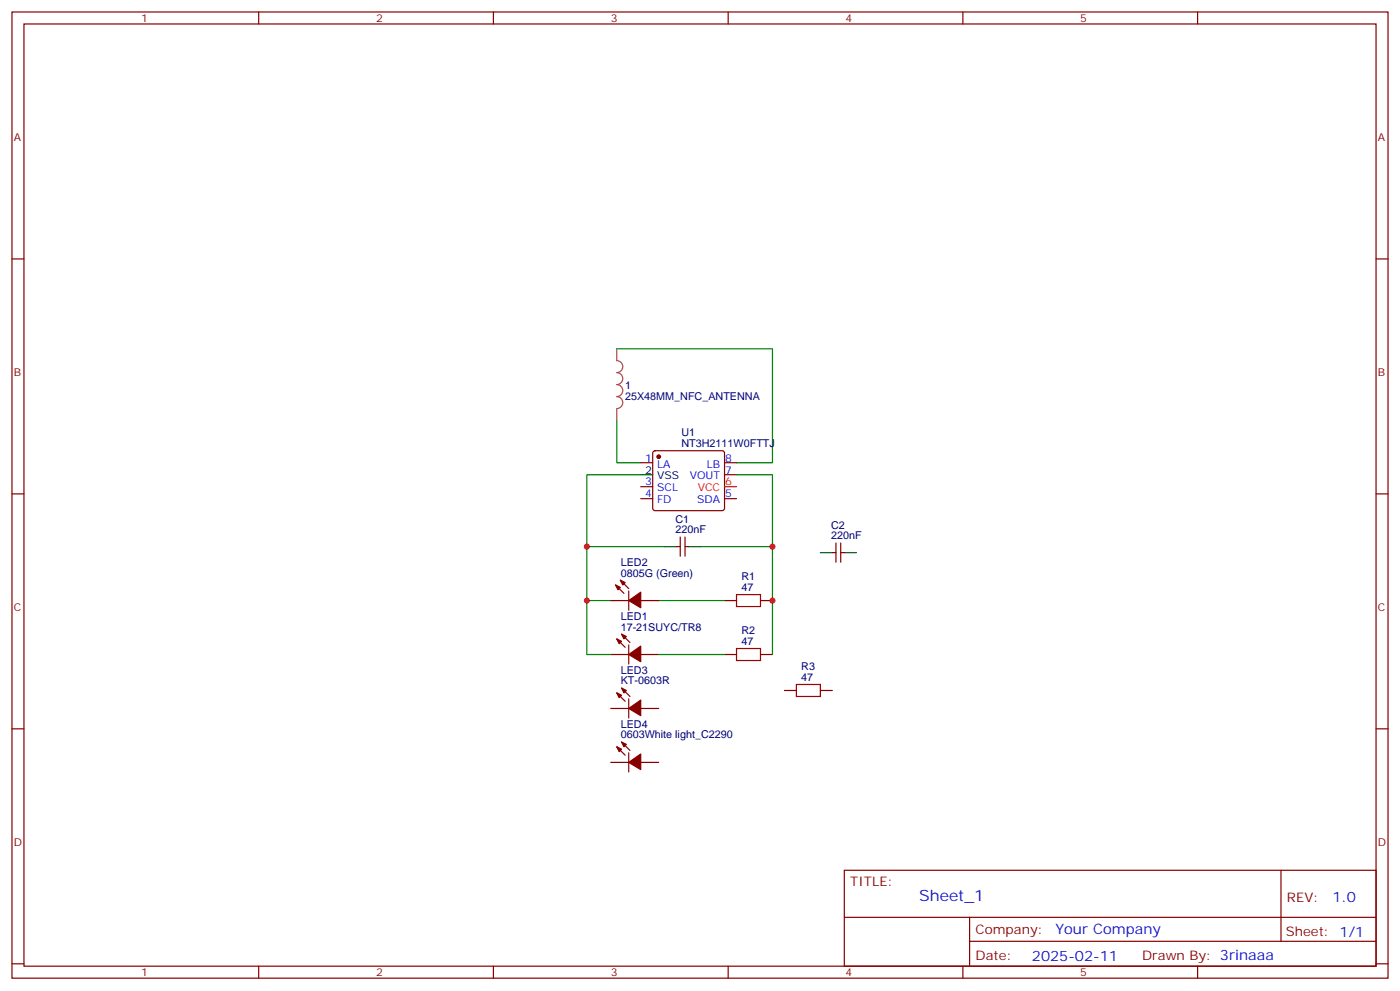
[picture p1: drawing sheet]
<svg xmlns="http://www.w3.org/2000/svg" width="412mm" height="292mm" viewBox="0 0 412 292" stroke-linecap="round" stroke-linejoin="round" font-family="sans-serif">
<g fill="none" stroke="#870000" stroke-width=".35">
<path d="M3.5 3.5h405.4v284.4h-405.4zM7.1 7.1h398.2v277.2h-398.2zM76.2 3.5v3.6M145.3 3.5v3.6M214.5 3.5v3.6M283.6 3.5v3.6M352.8 3.5v3.6M3.5 76.2h3.6M405.3 76.2h3.6M188.7 136.2h3.6M192.5 132.9l.5-.3h19.7l.5 .3 .2 .4v16.3l-.2 .5-.5 .2h-19.7l-.5-.3-.2-.4v-16.3zM213.4 136.2h3.6"/>
<path d="M213.4 139.7h3.6M3.5 145.3h3.6M188.7 143.2h3.6M188.7 146.8h3.6M200.4 158v5.7M201.8 158v5.7M213.4 146.8h3.6M246.2 159.8v5.7M247.6 159.8v5.7M405.3 145.3h3.6M179.9 176.7h5.3M181.3 172.2l2.5 2.4"/>
<path d="M182.7 170.7l2.5 2.5M185.2 173.9v5.7M188.7 176.7h5.3M199.3 160.9h1.1M201.8 160.9h1M213.4 176.7h3.6M224 176.7h3.5M245.2 162.6h1M247.6 162.6h1.1M179.9 192.6h5.3M181.7 188l2.4 2.5M183.1 186.6l2.5 2.5"/>
<path d="M185.2 189.8v5.6M188.7 192.6h5.3M213.4 192.6h3.6M224 192.6h3.5M3.5 214.5h3.6M179.9 208.5h5.3M181.7 219.8l2.4 2.5M181.7 203.9l2.4 2.5M183.1 218.4l2.5 2.4M183.1 202.5l2.5 2.5M185.2 205.7v5.6M188.7 208.5h5.3"/>
<path d="M231.1 203.2h3.5M241.7 203.2h3.5M405.3 214.5h3.6M179.9 224.4h5.3M185.2 221.5v5.7M188.7 224.4h5.3M248.7 256.1h156.6v28.2h-156.6zM377.3 256.1v20.9M248.7 270h156.5M285.6 277h119.6M285.6 270v14.1M3.5 283.6h3.6"/>
<path d="M76.2 284.3v3.6M145.3 284.3v3.6M214.5 284.3v3.6M283.6 284.3v3.6M352.8 284.3v3.6M405.3 283.6h3.6"/>
</g>
<path d="M217 175h7v3.5h-7zM217 190.9h7v3.5h-7zM234.6 201.4h7.1v3.6h-7.1z" fill="none" stroke="#a10000" stroke-width=".35"/>
<path d="M181.7 102.7v3.4a1.76 1.76 0 0 1 1.7 1.8 1.76 1.76 0 0 1-1.7 1.8 1.76 1.76 0 0 1 1.7 1.7 1.76 1.76 0 0 1-1.7 1.8 1.76 1.76 0 0 1 1.7 1.7 1.76 1.76 0 0 1-1.7 1.8 1.76 1.76 0 0 1 1.7 1.8 1.76 1.76 0 0 1-1.7 1.7M181.7 120.4v3.4" fill="none" stroke="#a64a4a" stroke-width=".35"/>
<path d="M181.7 102.7h45.8v33.5h-10.5M181.7 123.8v12.4h7M188.7 139.7h-15.8v37h7M217 139.7h10.5v52.9M172.9 176.7v15.9h7M172.9 160.9h22.9M194 176.7h19.4M206.4 160.9h21.1M194 192.6h19.4" fill="none" stroke="#008700" stroke-width=".35"/>
<g fill="#870000" stroke="#870000" stroke-width=".35">
<path d="M181.3 172.2l1.4 .7-.7 .7z"/>
<path d="M182.7 170.7l1.4 .7-.7 .8z"/>
<path d="M185.2 176.7l3.5-2.4v4.6z"/>
<path d="M181.7 188l1.4 .7-.7 .7z"/>
<path d="M183.1 186.6l1.4 .7-.7 .7z"/>
<path d="M185.2 192.6l3.5-2.5v4.6z"/>
<path d="M181.7 219.8l1.4 .7-.7 .7z"/>
<path d="M183.1 218.4l1.4 .7-.7 .7z"/>
<path d="M185.2 224.4l3.5-2.5v4.6z"/>
<path d="M181.7 203.9l1.4 .7-.7 .7z"/>
<path d="M183.1 202.5l1.4 .7-.7 .7z"/>
<path d="M185.2 208.5l3.5-2.5v4.6z"/>
<circle cx="194" cy="134.4" r=".53"/>
</g>
<path d="M188.7 139.7h3.6M195.8 160.9h3.5M202.8 160.9h3.6M241.7 162.6h3.5M248.7 162.6h3.5" fill="none" stroke="#000" stroke-width=".35"/>
<path d="M213.4 143.2h3.6" fill="none" stroke="#f00" stroke-width=".35"/>
<g fill="#c00">
<circle cx="227.5" cy="160.9" r=".88"/>
<circle cx="227.5" cy="176.7" r=".88"/>
<circle cx="172.9" cy="176.7" r=".88"/>
<circle cx="172.9" cy="160.9" r=".88"/>
</g>
<text font-size="4.6" fill="#00f" x="270.8" y="265.1">Sheet_1</text>
<g font-size="4.2" fill="#00f">
<text x="392.5" y="265.4">1.0</text>
<text x="310.9" y="274.9">Your Company</text>
<text x="304" y="282.7">2025-02-11</text>
</g>
<g font-size="3.9" fill="#800">
<text x="250.5" y="260.7">TITLE:</text>
<text x="379.1" y="265.4">REV:</text>
<text x="287.4" y="274.9">Company:</text>
<text x="378.7" y="275.5">Sheet: 1/1</text>
<text x="287.4" y="282.6">Date:</text>
<text x="336.4" y="282.7">Drawn By: 3rinaaa</text>
</g>
<g font-size="3.2" fill="#800">
<text x="41.6" y="6.5">1</text>
<text x="110.8" y="6.5">2</text>
<text x="179.9" y="6.5">3</text>
<text x="249.1" y="6.5">4</text>
<text x="318.2" y="6.5">5</text>
<text x="4.1" y="41.6">A</text>
<text x="405.9" y="41.6">A</text>
<text x="4.1" y="110.8">B</text>
<text x="405.9" y="110.8">B</text>
<text x="4.1" y="179.9">C</text>
<text x="405.9" y="179.9">C</text>
<text x="4.1" y="249.1">D</text>
<text x="405.9" y="249.1">D</text>
<text x="41.6" y="287.3">1</text>
<text x="110.8" y="287.3">2</text>
<text x="179.9" y="287.3">3</text>
<text x="249.1" y="287.3">4</text>
<text x="318.2" y="287.3">5</text>
</g>
<g font-size="3.2" fill="#000080">
<text x="184.1" y="117.6">25X48MM_NFC_ANTENNA</text>
<text x="184.1" y="114.4">1</text>
<text x="200.7" y="131.4">NT3H2111W0FTTJ</text>
<text x="200.7" y="128.2">U1</text>
<text x="199" y="153.9">C1</text>
<text x="244.8" y="155.6">C2</text>
<text x="199" y="157">220nF</text>
<text x="244.8" y="158.7">220nF</text>
<text x="182.9" y="166.5">LED2</text>
<text x="182.9" y="169.7">0805G (Green)</text>
<text x="218.4" y="173.9">47</text>
<text x="218.4" y="170.7">R1</text>
<text x="182.9" y="185.6">17-21SUYC/TR8</text>
<text x="182.9" y="182.3">LED1</text>
<text x="218.4" y="189.8">47</text>
<text x="218.4" y="186.6">R2</text>
<text x="236" y="197.2">R3</text>
<text x="182.9" y="201.4">KT-0603R</text>
<text x="182.9" y="198.3">LED3</text>
<text x="236" y="200.4">47</text>
<text x="182.9" y="214.1">LED4</text>
<text x="182.9" y="217.3">0603White light_C2290</text>
</g>
<g font-size="3.2" fill="#00f">
<text x="190.1" y="135.8">1</text>
<text x="193.6" y="137.6">LA</text>
<text x="208.2" y="137.6">LB</text>
<text x="213.6" y="135.8">8</text>
<text x="190.1" y="142.9">3</text>
<text x="203.2" y="141.1">VOUT</text>
<text x="213.6" y="139.3">7</text>
<text x="190.1" y="146.4">4</text>
<text x="193.6" y="144.6">SCL</text>
<text x="193.6" y="148.2">FD</text>
<text x="205.3" y="148.2">SDA</text>
<text x="213.6" y="146.4">5</text>
</g>
<g font-size="3.2">
<text x="190.1" y="139.3">2</text>
<text x="193.6" y="141.1">VSS</text>
</g>
<g font-size="3.2" fill="#f00">
<text x="213.6" y="142.9">6</text>
<text x="205.5" y="144.6">VCC</text>
</g>
</svg>
